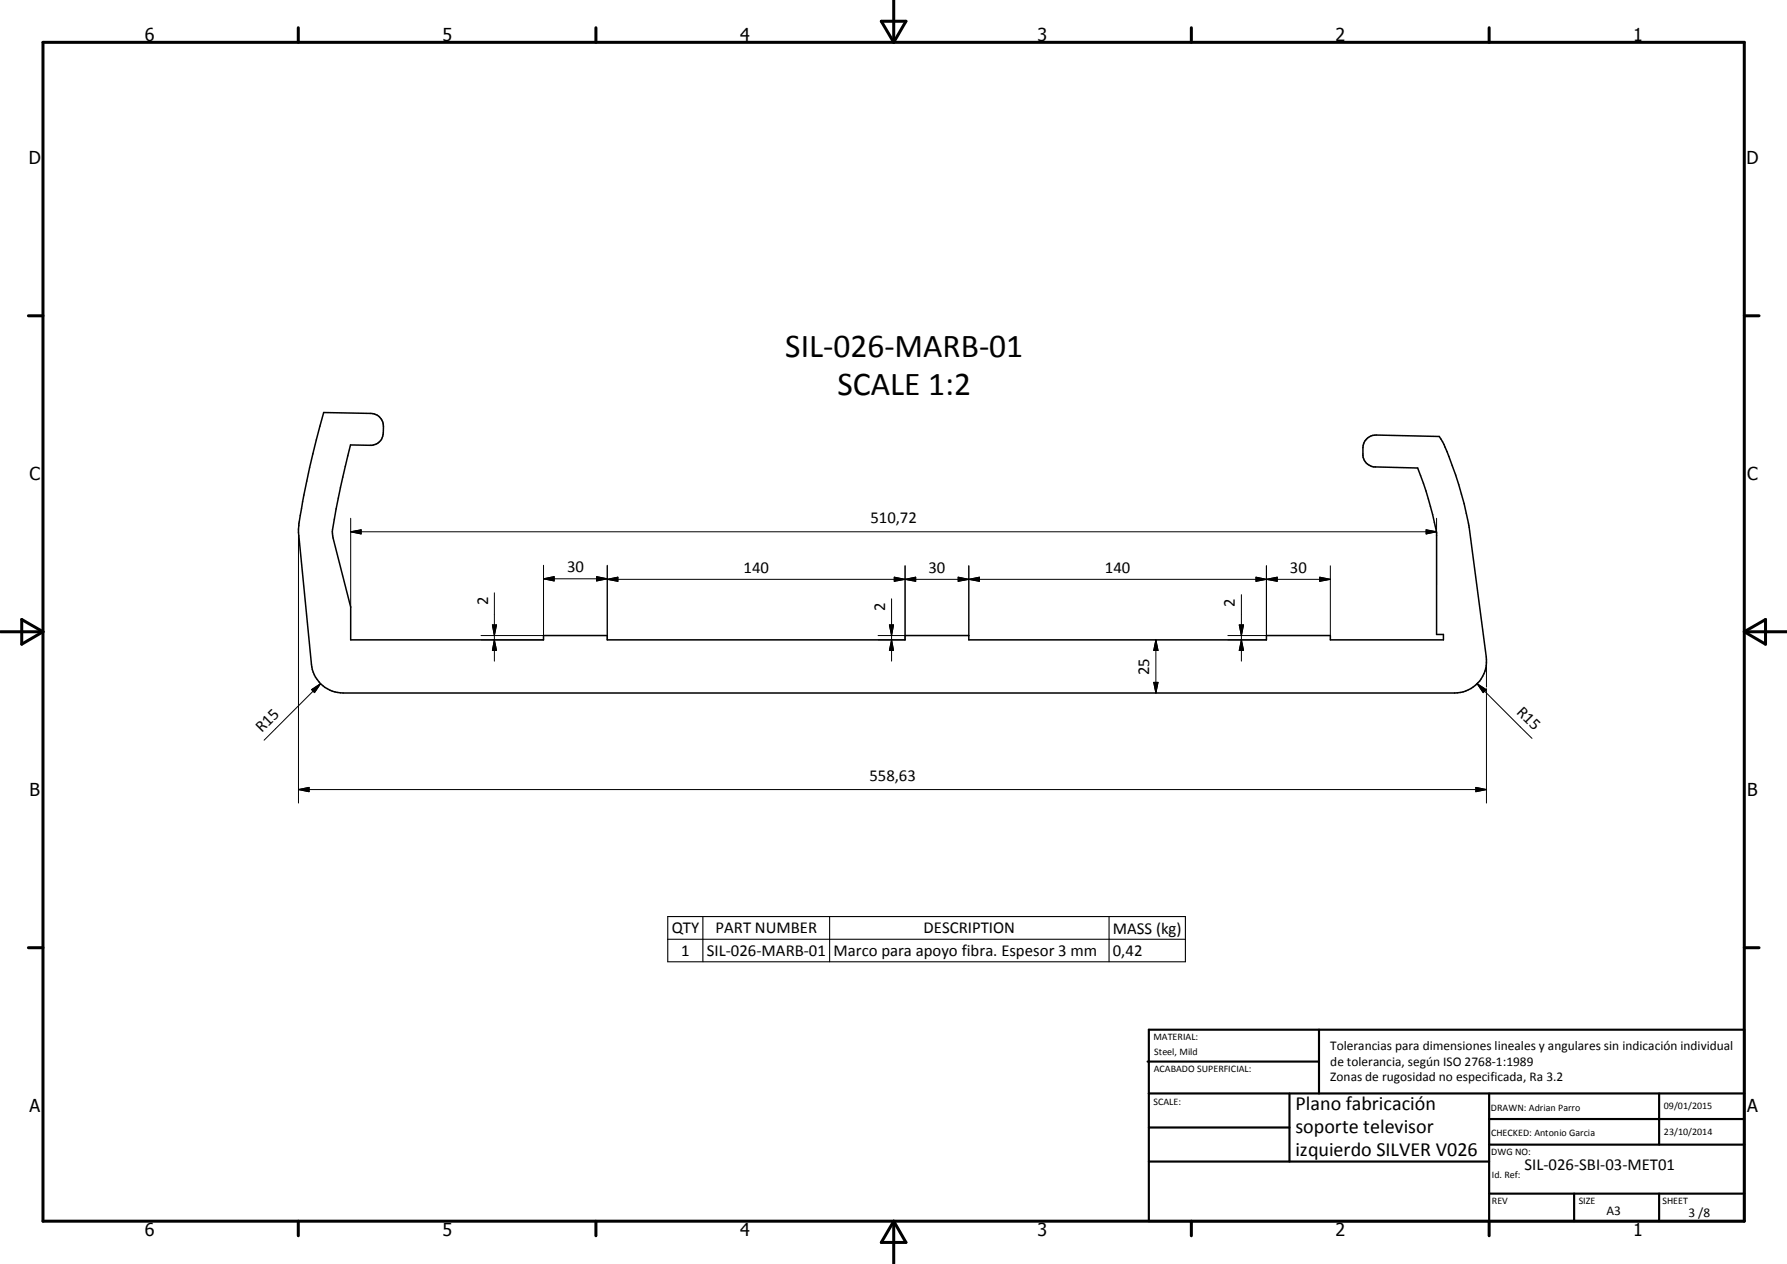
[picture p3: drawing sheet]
<svg xmlns="http://www.w3.org/2000/svg" width="420mm" height="297mm" viewBox="0 0 420 297" stroke-linecap="round" stroke-linejoin="round" font-family="sans-serif">
<path d="M76.1 96.9l11.1 .3a3 3 0 0 1 3 3l-.1 1.5a2.96 2.96 0 0 1-3 2.9h-4.7l-2.4 10-1.8 9.9 .1 1.9 4.2 16.3v7.7h45.3v-1h15v1h70v-1h15v1h70v-1h15v1h26.6v-1.3h-1.6v-23.9a86.8 86.8 0 0 0-4.5-15.2l-9.9-.3a2.94 2.94 0 0 1-2.9-2.6 5.7 5.7 0 0 1 .2-3 3 3 0 0 1 2.8-1.9l14.9 .4 .8 1.2a86 86 0 0 1 6.2 20.1l4.1 30.5a7.5 7.5 0 0 1-7.5 8.5h-261.3a7.4 7.4 0 0 1-7.5-6.8l-3-31 .1-2a214.7 214.7 0 0 1 5.8-26.2z" fill="none" stroke="#000" stroke-width=".35"/>
<g fill="none" stroke="#000" stroke-width=".71">
<path d="M10.1 9.9h400v277.1h-400zM70.1 6.5v3.4M140.1 6.5v3.4M207.2 5h5.8l-2.9 4.9zM210.1 0v9.9M280.1 6.5v3.4M350.1 6.5v3.4M6.7 74.2h3.4M410.1 74.2h3.5M.1 148.5h10M5.1 145.6l5 2.9-5 2.9zM410.1 148.5h10"/>
<path d="M410.1 148.5l5-2.9v5.8zM6.7 222.7h3.4M410.1 222.7h3.5M70.1 287v3.4M140.1 287v3.4M210.1 287v10M210.1 287l2.9 5h-5.8zM280.1 287v3.4M350.1 287v3.4"/>
</g>
<g fill="none" stroke="#000" stroke-width=".51">
<path d="M269.8 249.5h40.3M270.1 242h140v45h-140zM270.1 257h140M303.2 257v16M310.1 242v15M350.1 257v30M390.1 257v12M270.1 265h33.1M270.1 273h80M350.1 269h60M350.1 263h60M350.1 280.5h60"/>
<path d="M370.1 280.5v6.5M390.1 280.5v6.5"/>
</g>
<path d="M157 215.4h121.7v10.6h-121.7zM165.3 215.4v10.6M195.1 215.4v10.6M260.8 215.4v10.6M157 220.7h121.7" fill="none" stroke="#000" stroke-width=".25"/>
<g fill="none" stroke="#000" stroke-width=".24">
<path d="M70.2 124.3v64.4M82.5 125l2.4-.5v1zM82.5 125h255.3M82.5 121.8v20.9M116.2 139.3v16.1M127.8 136l2.5-.5v1zM127.8 132.8v16.6h-14.7M127.8 136h15M140.3 135.5l2.5 .5-2.5 .5zM142.8 136.1l2.5-.5v1zM142.8 136.1h170M142.8 132.8v17.6"/>
<path d="M210.3 135.6l2.5 .5-2.5 .5zM212.8 136.1l2.5-.5v1zM212.8 133v17.4h-6.4M225.3 135.6l2.5 .5-2.5 .5zM227.8 136.1l2.5-.5v1zM227.8 133v16.4M291.9 139.7v15.7M295.3 135.6l2.5 .5-2.5 .5zM297.8 136.1l2.5-.5v1zM297.8 133v16.4h-9.1M310.3 135.6l2.5 .5-2.5 .5zM312.8 133v16.4"/>
<path d="M335.3 124.5l2.5 .5-2.5 .5zM337.8 121.8v15.6M113.1 150.4h14.7M115.8 146.9h.9l-.5 2.5zM116.2 150.4l.5 2.5h-.9zM206.4 149.4h6.4M209.1 146.9h1l-.5 2.5zM209.6 150.4l.5 2.5h-1zM209.6 140.7v14.7M271.8 150.4l.5 2.5h-1zM271.8 150.4v12.5M288.7 150.4h9.1"/>
<path d="M291.4 146.9h1l-.5 2.5zM291.9 150.4l.5 2.5h-1zM349.5 155.4v6.1M73.3 162.1l2.1-1.4-1.5 2.1zM75.4 160.7l-13.3 13.2M271.3 160.4h1l-.5 2.5zM347.3 160.7l2.1 1.4-.7 .7zM347.3 160.7l12.9 12.8M349.5 161.8v26.9M70.2 185.5l2.5-.5v1.1zM70.2 185.5h279.3M347 185l2.5 .5-2.5 .6z"/>
</g>
<g fill="#000">
<path d="M82.5 125l2.4-.5v1zM127.8 136l2.5-.5v1zM140.3 135.5l2.5 .5-2.5 .5zM142.8 136.1l2.5-.5v1zM210.3 135.6l2.5 .5-2.5 .5zM212.8 136.1l2.5-.5v1zM225.3 135.6l2.5 .5-2.5 .5zM227.8 136.1l2.5-.5v1zM295.3 135.6l2.5 .5-2.5 .5zM297.8 136.1l2.5-.5v1zM310.3 135.6l2.5 .5-2.5 .5zM335.3 124.5l2.5 .5-2.5 .5z"/>
<path d="M115.8 146.9h.9l-.5 2.5zM116.2 150.4l.5 2.5h-.9zM209.1 146.9h1l-.5 2.5zM209.6 150.4l.5 2.5h-1zM271.8 150.4l.5 2.5h-1zM291.4 146.9h1l-.5 2.5zM291.9 150.4l.5 2.5h-1zM73.3 162.1l2.1-1.4-1.5 2.1zM271.3 160.4h1l-.5 2.5zM347.3 160.7l2.1 1.4-.7 .7zM70.2 185.5l2.5-.5v1.1zM347 185l2.5 .5-2.5 .6z"/>
</g>
<g font-size="7.9">
<text x="184.6" y="83.9">SIL-026-MARB-01</text>
<text x="196.9" y="92.9">SCALE 1:2</text>
</g>
<g font-size="4.7">
<text x="304.6" y="260.8">Plano fabricación</text>
<text x="304.6" y="266.2">soporte televisor</text>
<text x="304.6" y="271.6">izquierdo SILVER V026</text>
</g>
<g font-size="4.2">
<text x="34" y="9.6">6</text>
<text x="104" y="9.6">5</text>
<text x="174" y="9.6">4</text>
<text x="244" y="9.6">3</text>
<text x="314" y="9.6">2</text>
<text x="384" y="9.6">1</text>
<text x="6.8" y="38.7">D</text>
<text x="410.6" y="38.7">D</text>
<text x="7" y="112.9">C</text>
<text x="410.8" y="112.9">C</text>
<text x="7" y="187.1">B</text>
<text x="410.8" y="187.1">B</text>
<text x="7" y="261.4">A</text>
<text x="410.8" y="261.4">A</text>
<text x="34" y="290.4">6</text>
<text x="104" y="290.4">5</text>
<text x="174" y="290.4">4</text>
<text x="244" y="290.4">3</text>
<text x="314" y="290.4">2</text>
<text x="384" y="290.4">1</text>
</g>
<g font-size="3.9">
<text x="204.7" y="122.9">510,72</text>
<text x="133.3" y="134.5">30</text>
<text x="174.8" y="134.6">140</text>
<text x="218.3" y="134.6">30</text>
<text x="259.8" y="134.6">140</text>
<text x="303.3" y="134.6">30</text>
<text x="114.8" y="142.2" transform="rotate(-90 114.8 142.2)">2</text>
<text x="208.1" y="143.5" transform="rotate(-90 208.1 143.5)">2</text>
<text x="290.4" y="142.5" transform="rotate(-90 290.4 142.5)">2</text>
<text x="270.2" y="158.6" transform="rotate(-90 270.2 158.6)">25</text>
<text x="356.4" y="167.6" transform="rotate(45 356.4 167.6)">R15</text>
<text x="61.5" y="172.3" transform="rotate(-45 61.5 172.3)">R15</text>
<text x="204.4" y="183.5">558,63</text>
<text x="157.9" y="219.3">QTY</text>
<text x="168.3" y="219.3">PART NUMBER</text>
<text x="217.2" y="219.3">DESCRIPTION</text>
<text x="261.7" y="219.5">MASS (kg)</text>
<text x="160.1" y="224.7">1</text>
<text x="166.2" y="224.7">SIL-026-MARB-01</text>
<text x="196" y="224.7">Marco para apoyo fibra. Espesor 3 mm</text>
<text x="261.7" y="224.7">0,42</text>
<text x="358.5" y="275">SIL-026-SBI-03-MET01</text>
</g>
<g font-size="3.1">
<text x="312.7" y="246.8">Tolerancias para dimensiones lineales y angulares sin indicación individual</text>
<text x="312.7" y="250.4">de tolerancia, según ISO 2768-1:1989</text>
<text x="312.7" y="254">Zonas de rugosidad no especificada, Ra 3.2</text>
<text x="377.7" y="285.6">A3</text>
<text x="397" y="285.9">3 /8</text>
</g>
<g font-size="2.4">
<text x="271.2" y="244.4">MATERIAL:</text>
<text x="271.3" y="252">ACABADO SUPERFICIAL:</text>
<text x="271.4" y="247.9">Steel, Mild</text>
<text x="271.2" y="259.7">SCALE:</text>
<text x="350.6" y="261">DRAWN: Adrian Parro</text>
<text x="391.2" y="260.6">09/01/2015</text>
<text x="350.6" y="267">CHECKED: Antonio Garcia</text>
<text x="391.2" y="266.7">23/10/2014</text>
<text x="350.6" y="271.4">DWG NO:</text>
<text x="350.8" y="276.9">Id. Ref:</text>
<text x="350.8" y="282.8">REV</text>
<text x="371.2" y="282.9">SIZE</text>
<text x="390.9" y="282.9">SHEET</text>
</g>
</svg>
